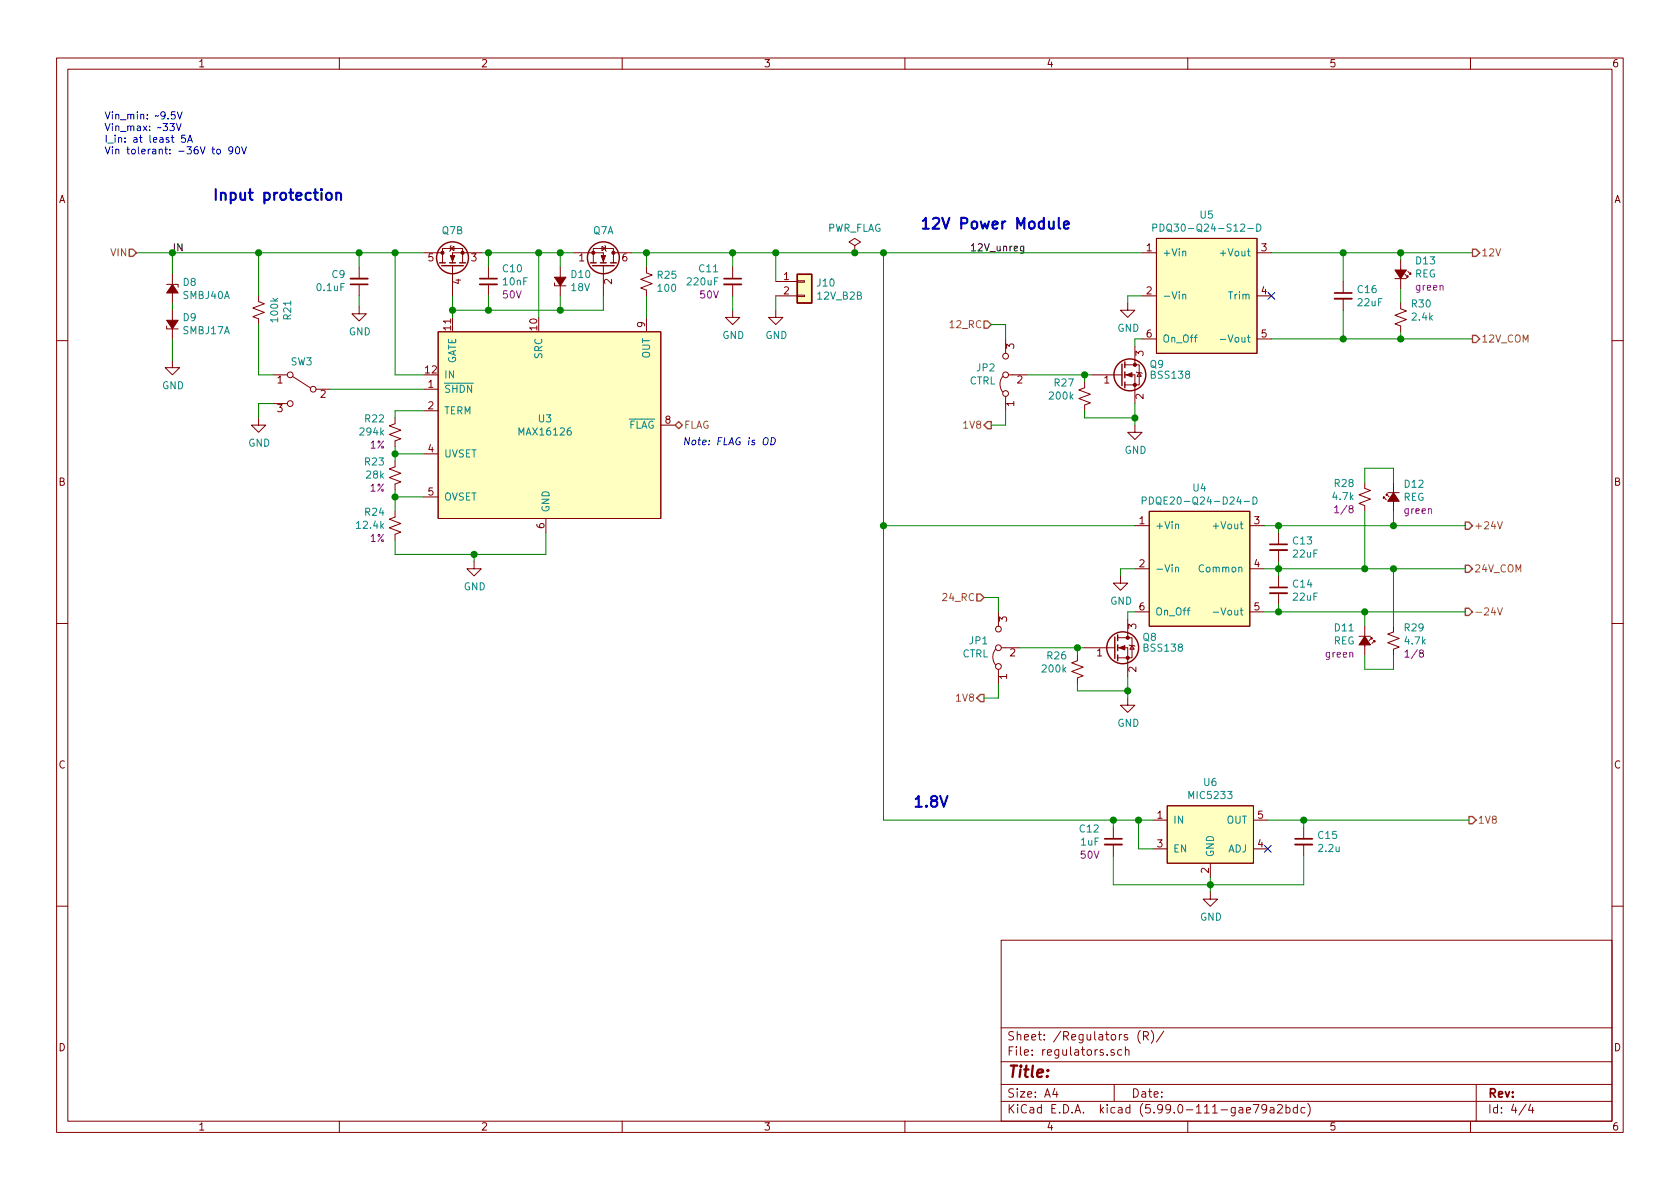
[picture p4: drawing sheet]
EESchema Schematic File Version 5
LIBS:udoo-power-cache
EELAYER 30 0
EELAYER END
$Descr A4 11693 8268
encoding utf-8
Sheet 4 4
Title ""
Date ""
Rev ""
Comp ""
Comment1 ""
Comment2 ""
Comment3 ""
Comment4 ""
Comment5 ""
Comment6 ""
Comment7 ""
Comment8 ""
Comment9 ""
$EndDescr
Connection ~ 9350 2350
Connection ~ 9350 1750
Text Notes 6350 5625 0    75   ~ 15
1.8V
Text Notes 1475 1400 0    75   ~ 15
Input protection
$Comp
L Device:C_Small C12
U 1 1
P 7750 5850
F 0 "C12" H 7842 5941 50  0000 L CNN
F 1 "1uF" H 7842 5850 50  0000 L CNN
F 2 "Capacitor_SMD:C_0603_1608Metric_Pad1.05x0.95mm_HandSolder" H 7750 5850 50  0001 C CNN
F 3 "http://www.samsungsem.com/kr/support/product-search/mlcc/CL10A105KB8NNNC.jsp" H 7750 5850 50  0001 C CNN
F 4 "50V" H 7842 5759 50  0000 L CNN "Voltage"
F 5 "1276-1860-1-ND" H 7750 5850 50  0001 C CNN "DigiKey"
F 6 "CL10A105KB8NNNC" H 7750 5850 50  0001 C CNN "PartNum"
F 7 "" H 7750 5850 50  0001 C CNN "Sub?"
	1    7750 5850
	-1   0    0    -1  
$EndComp
Text Notes 6400 1600 0    75   ~ 15
12V Power Module
Text Notes 725  1075 0    50   ~ 0
Vin_min: ~~9.5V\nVin_max: ~~33V\nI_in: at least 5A\nVin tolerant: -36V to 90V
Text HLabel 6900 2250 0    50   Input ~ 0
12_RC
Wire Wire Line
	9350 2150 9350 2350
Wire Wire Line
	9350 1950 9350 1750
$Comp
L Device:C_Small C11
U 1 1
P 5100 1950
F 0 "C11" H 5009 2041 50  0000 R CNN
F 1 "220uF" H 5009 1950 50  0000 R CNN
F 2 "Capacitor_THT:CP_Radial_D10.0mm_P5.00mm" H 5100 1950 50  0001 C CNN
F 3 "https://industrial.panasonic.com/cdbs/www-data/pdf/RDF0000/ABA0000C1018.pdf" H 5100 1950 50  0001 C CNN
F 4 "50V" H 5009 1859 50  0000 R CNN "Voltage"
F 5 "EEU-FM1H221" H 5100 1950 50  0001 C CNN "PartNum"
F 6 "P12397-ND" H 5100 1950 50  0001 C CNN "DigiKey"
F 7 "" H 5100 1950 50  0001 C CNN "Sub?"
	1    5100 1950
	1    0    0    -1  
$EndComp
$Comp
L Device:R_Small_US R21
U 1 1
P 1800 2150
F 0 "R21" V 1595 2150 50  0000 C CNN
F 1 "100k" V 1686 2150 50  0000 C CNN
F 2 "Resistor_SMD:R_0603_1608Metric_Pad1.05x0.95mm_HandSolder" H 1800 2150 50  0001 C CNN
F 3 "https://www.te.com/commerce/DocumentDelivery/DDEController?Action=srchrtrv&DocNm=9-1773463-9&DocType=DS&DocLang=English" H 1800 2150 50  0001 C CNN
F 4 "CRGP0603F100K" V 1800 2150 50  0001 C CNN "PartNum"
F 5 "A130440CT-ND" V 1800 2150 50  0001 C CNN "DigiKey"
F 6 "" V 1800 2150 50  0001 C CNN "Sub?"
	1    1800 2150
	-1   0    0    1   
$EndComp
$Comp
L power:GND #PWR032
U 1 1
P 7850 2100
F 0 "#PWR032" H 7850 1850 50  0001 C CNN
F 1 "GND" H 7855 1927 50  0000 C CNN
F 2 "" H 7850 2100 50  0001 C CNN
F 3 "" H 7850 2100 50  0001 C CNN
	1    7850 2100
	1    0    0    -1  
$EndComp
$Comp
L isoblue3:MIC5233 U6
U 1 1
P 8425 5800
F 0 "U6" H 8425 6165 50  0000 C CNN
F 1 "MIC5233" H 8425 6074 50  0000 C CNN
F 2 "Package_TO_SOT_SMD:SOT-23-5_HandSoldering" H 8425 5100 50  0001 C CNN
F 3 "http://ww1.microchip.com/downloads/en/DeviceDoc/MIC5233-Data-Sheet-DS20006033D.pdf" H 8425 5800 50  0001 C CNN
F 4 "MIC5233-1.8YM5-TR" H 8425 5800 50  0001 C CNN "PartNum"
F 5 "576-2775-1-ND" H 8425 5800 50  0001 C CNN "DigiKey"
F 6 "" H 8425 5800 50  0001 C CNN "Sub?"
	1    8425 5800
	1    0    0    -1  
$EndComp
$Comp
L power:GND #PWR035
U 1 1
P 8425 6200
F 0 "#PWR035" H 8425 5950 50  0001 C CNN
F 1 "GND" H 8430 6027 50  0000 C CNN
F 2 "" H 8425 6200 50  0001 C CNN
F 3 "" H 8425 6200 50  0001 C CNN
	1    8425 6200
	1    0    0    -1  
$EndComp
Wire Wire Line
	8425 6150 8425 6100
$Comp
L Device:C_Small C15
U 1 1
P 9075 5850
F 0 "C15" H 9167 5896 50  0000 L CNN
F 1 "2.2u" H 9167 5805 50  0000 L CNN
F 2 "Capacitor_SMD:C_0603_1608Metric_Pad1.05x0.95mm_HandSolder" H 9075 5850 50  0001 C CNN
F 3 "http://www.samsungsem.com/kr/support/product-search/mlcc/CL10B225KQ8NFNC.jsp" H 9075 5850 50  0001 C CNN
F 4 "1276-2017-1-ND" H 9075 5850 50  0001 C CNN "DigiKey"
F 5 "CL10B225KQ8NFNC" H 9075 5850 50  0001 C CNN "PartNum"
F 6 "" H 9075 5850 50  0001 C CNN "Sub?"
	1    9075 5850
	1    0    0    -1  
$EndComp
Wire Wire Line
	9075 5750 9075 5700
Connection ~ 9075 5700
Wire Wire Line
	9075 5700 8825 5700
Wire Wire Line
	9075 5950 9075 6150
Connection ~ 8425 6150
Wire Wire Line
	8425 6150 8425 6200
Wire Wire Line
	9075 6150 8425 6150
Wire Wire Line
	7750 5750 7750 5700
Wire Wire Line
	7750 5700 7925 5700
Wire Wire Line
	7750 5950 7750 6150
Wire Wire Line
	7750 6150 8425 6150
Wire Wire Line
	8025 5900 7925 5900
Wire Wire Line
	7925 5900 7925 5700
Connection ~ 7925 5700
Wire Wire Line
	7925 5700 8025 5700
Connection ~ 7750 5700
NoConn ~ 8825 5900
$Comp
L power:GND #PWR034
U 1 1
P 7900 2950
F 0 "#PWR034" H 7900 2700 50  0001 C CNN
F 1 "GND" H 7905 2777 50  0000 C CNN
F 2 "" H 7900 2950 50  0001 C CNN
F 3 "" H 7900 2950 50  0001 C CNN
	1    7900 2950
	1    0    0    -1  
$EndComp
Wire Wire Line
	7900 2950 7900 2900
Wire Wire Line
	7950 2350 7900 2350
Wire Wire Line
	7900 2350 7900 2400
$Comp
L Transistor_FET:BSS138 Q9
U 1 1
P 7800 2600
F 0 "Q9" H 8000 2675 50  0000 L CNN
F 1 "BSS138" H 8000 2600 50  0000 L CNN
F 2 "Package_TO_SOT_SMD:SOT-23" H 8000 2525 50  0001 L CIN
F 3 "https://www.onsemi.com/pub/Collateral/BSS138K-D.pdf" H 7800 2600 50  0001 L CNN
F 4 "BSS138K" H 7800 2600 50  0001 C CNN "PartNum"
F 5 "BSS138KCT-ND" H 7800 2600 50  0001 C CNN "DigiKey"
F 6 "" H 7800 2600 50  0001 C CNN "Sub?"
	1    7800 2600
	1    0    0    -1  
$EndComp
Connection ~ 9750 1750
Text HLabel 6900 2950 0    50   Output ~ 0
1V8
Wire Wire Line
	7600 2600 7550 2600
Wire Wire Line
	3300 3900 3300 3850
$Comp
L Device:R_Small_US R23
U 1 1
P 2750 3300
F 0 "R23" H 2682 3209 50  0000 R CNN
F 1 "28k" H 2682 3300 50  0000 R CNN
F 2 "Resistor_SMD:R_0603_1608Metric_Pad1.05x0.95mm_HandSolder" H 2750 3300 50  0001 C CNN
F 3 "http://www.yageo.com/documents/recent/PYu-RC_Group_51_RoHS_L_10.pdf" H 2750 3300 50  0001 C CNN
F 4 "1%" H 2682 3391 50  0000 R CNN "Tol"
F 5 "RC0603FR-0728KL" H 2750 3300 50  0001 C CNN "PartNum"
F 6 "311-28.0KHRCT-ND" H 2750 3300 50  0001 C CNN "DigiKey"
F 7 "" H 2750 3300 50  0001 C CNN "Sub?"
	1    2750 3300
	1    0    0    1   
$EndComp
Wire Wire Line
	3900 1750 4000 1750
Wire Wire Line
	2750 3450 2750 3400
Connection ~ 3150 2150
Wire Wire Line
	4200 2150 3900 2150
Text Label 1200 1750 0    50   ~ 0
IN
Connection ~ 2750 1750
Wire Wire Line
	2750 3850 3300 3850
Wire Wire Line
	3900 2150 3400 2150
Wire Wire Line
	2750 1750 2950 1750
$Comp
L isoblue3:NVMFD5C668NL Q7
U 1 1
P 4200 1850
F 0 "Q7" V 4451 1850 50  0000 C CNN
F 1 "NVMFD5C668NL" V 4452 1850 50  0001 C CNN
F 2 "isoblue3:DFN-8-2EP_5x6mm_P1.27mm_EP4.84x5.55mm" H 4300 1850 50  0001 C CNN
F 3 "https://www.onsemi.com/pub/Collateral/NVMFD5C668NL-D.PDF" H 4300 1850 50  0001 C CNN
F 4 "NVMFD5C668NLT1G" V 4200 1850 50  0001 C CNN "PartNum"
F 5 "NVMFD5C668NLT1GOSCT-ND" V 4200 1850 50  0001 C CNN "DigiKey"
F 6 "" V 4200 1850 50  0001 C CNN "Sub?"
	1    4200 1850
	0    1    -1   0   
$EndComp
Connection ~ 3900 1750
Wire Wire Line
	4200 2050 4200 2150
Connection ~ 3750 1750
Connection ~ 2750 3450
Connection ~ 2750 3150
Wire Wire Line
	3800 3700 3800 3850
Wire Wire Line
	2750 2850 2750 2900
$Comp
L isoblue3:MAX16126 U3
U 1 1
P 3800 2950
F 0 "U3" H 3794 2996 50  0000 C CNN
F 1 "MAX16126" H 3794 2905 50  0000 C CNN
F 2 "isoblue3:TQFN-12-EP_3x3mm_P0.5mm_EP1.23x1.23mm" H 3200 2950 50  0001 C CNN
F 3 "https://www.mouser.com/datasheet/2/256/MAX16126-MAX16127-1225684.pdf" H 3200 2950 50  0001 C CNN
F 4 "MAX16126TCA+T" H 3800 2950 50  0001 C CNN "PartNum"
F 5 "MAX16126TCA+TCT-ND" H 3800 2950 50  0001 C CNN "DigiKey"
	1    3800 2950
	1    0    0    -1  
$EndComp
Wire Wire Line
	2950 2600 2750 2600
Connection ~ 3400 1750
Wire Wire Line
	4500 2200 4500 2050
Connection ~ 3300 3850
Connection ~ 3400 2150
Wire Wire Line
	3750 1750 3400 1750
Wire Wire Line
	3400 1850 3400 1750
$Comp
L power:GND #PWR029
U 1 1
P 3300 3900
F 0 "#PWR029" H 3300 3650 50  0001 C CNN
F 1 "GND" H 3305 3727 50  0000 C CNN
F 2 "" H 3300 3900 50  0001 C CNN
F 3 "" H 3300 3900 50  0001 C CNN
	1    3300 3900
	1    0    0    -1  
$EndComp
Wire Wire Line
	4500 1850 4500 1750
Wire Wire Line
	3300 3850 3800 3850
Wire Wire Line
	3400 2150 3150 2150
$Comp
L Device:D_Zener_Small_ALT D10
U 1 1
P 3900 1950
F 0 "D10" V 3946 1882 50  0000 R CNN
F 1 "18V" V 3855 1882 50  0000 R CNN
F 2 "Diode_SMD:D_SOD-123" V 3900 1950 50  0001 C CNN
F 3 "https://www.taiwansemi.com/products/datasheet/BZT52B2V4%20series_F15.pdf" V 3900 1950 50  0001 C CNN
F 4 "BZT52B18" V 3809 1882 50  0001 R CNN "PartNum"
F 5 "BZT52B18RHGCT-ND" V 3900 1950 50  0001 C CNN "DigiKey"
F 6 "" V 3900 1950 50  0001 C CNN "Sub?"
	1    3900 1950
	0    -1   -1   0   
$EndComp
$Comp
L Device:R_Small_US R24
U 1 1
P 2750 3650
F 0 "R24" H 2683 3559 50  0000 R CNN
F 1 "12.4k" H 2683 3650 50  0000 R CNN
F 2 "Resistor_SMD:R_0603_1608Metric_Pad1.05x0.95mm_HandSolder" H 2750 3650 50  0001 C CNN
F 3 "http://www.yageo.com/documents/recent/PYu-RC_Group_51_RoHS_L_10.pdf" H 2750 3650 50  0001 C CNN
F 4 "1%" H 2683 3741 50  0000 R CNN "Tol"
F 5 "RC0603FR-0712K4L" H 2750 3650 50  0001 C CNN "PartNum"
F 6 "311-12.4KHRCT-ND" H 2750 3650 50  0001 C CNN "DigiKey"
F 7 "" H 2750 3650 50  0001 C CNN "Sub?"
	1    2750 3650
	1    0    0    1   
$EndComp
Wire Wire Line
	2750 3150 2750 3200
Wire Wire Line
	2750 3450 2950 3450
$Comp
L Device:C_Small C10
U 1 1
P 3400 1950
F 0 "C10" H 3308 2041 50  0000 R CNN
F 1 "10nF" H 3308 1950 50  0000 R CNN
F 2 "Capacitor_SMD:C_0603_1608Metric_Pad1.05x0.95mm_HandSolder" H 3400 1950 50  0001 C CNN
F 3 "http://www.samsungsem.com/kr/support/product-search/mlcc/CL10B103KB8NNNC.jsp" H 3400 1950 50  0001 C CNN
F 4 "1276-1009-1-ND" H 3400 1950 50  0001 C CNN "DigiKey"
F 5 "CL10B103KB8NNNC" H 3400 1950 50  0001 C CNN "PartNum"
F 6 "" H 3400 1950 50  0001 C CNN "Sub?"
F 7 "50V" H 3308 1859 50  0000 R CNN "Voltage"
	1    3400 1950
	-1   0    0    -1  
$EndComp
Wire Wire Line
	2750 3550 2750 3450
Wire Wire Line
	2950 3150 2750 3150
Wire Wire Line
	4400 1750 4500 1750
Wire Wire Line
	3900 2050 3900 2150
Wire Wire Line
	3150 2150 3150 2050
Wire Wire Line
	3900 1750 3750 1750
Wire Wire Line
	2750 3100 2750 3150
Wire Wire Line
	2750 2600 2750 1750
Wire Wire Line
	3900 1850 3900 1750
Wire Wire Line
	3400 1750 3350 1750
Wire Wire Line
	3150 2150 3150 2200
Wire Wire Line
	2750 3750 2750 3850
Wire Wire Line
	3400 2050 3400 2150
Text Notes 4750 3100 0    50   Italic 0
Note: FLAG is OD
Text HLabel 4700 2950 2    50   3State ~ 0
FLAG
Wire Wire Line
	3750 2200 3750 1750
Connection ~ 4500 1750
$Comp
L Device:R_Small_US R25
U 1 1
P 4500 1950
F 0 "R25" H 4568 1996 50  0000 L CNN
F 1 "100" H 4568 1905 50  0000 L CNN
F 2 "Resistor_SMD:R_0603_1608Metric_Pad1.05x0.95mm_HandSolder" H 4500 1950 50  0001 C CNN
F 3 "https://www.te.com/commerce/DocumentDelivery/DDEController?Action=srchrtrv&DocNm=9-1773463-9&DocType=DS&DocLang=English" H 4500 1950 50  0001 C CNN
F 4 "CRGP0603F100R" H 4500 1950 50  0001 C CNN "PartNum"
F 5 "A130404CT-ND" H 4500 1950 50  0001 C CNN "DigiKey"
F 6 "" H 4500 1950 50  0001 C CNN "Sub?"
	1    4500 1950
	1    0    0    -1  
$EndComp
$Comp
L isoblue3:NVMFD5C668NL Q7
U 2 1
P 3150 1850
F 0 "Q7" V 3401 1850 50  0000 C CNN
F 1 "NVMFD5C668NL" V 3402 1850 50  0001 C CNN
F 2 "isoblue3:DFN-8-2EP_5x6mm_P1.27mm_EP4.84x5.55mm" H 3250 1850 50  0001 C CNN
F 3 "https://www.onsemi.com/pub/Collateral/NVMFD5C668NL-D.PDF" H 3250 1850 50  0001 C CNN
F 4 "NVMFD5C668NLT1G" V 3150 1850 50  0001 C CNN "PartNum"
F 5 "NVMFD5C668NLT1GOSCT-ND" V 3150 1850 50  0001 C CNN "DigiKey"
F 6 "" V 3150 1850 50  0001 C CNN "Sub?"
	2    3150 1850
	0    -1   -1   0   
$EndComp
Connection ~ 3900 2150
Wire Wire Line
	2750 2850 2950 2850
Connection ~ 1200 1750
$Comp
L power:GND #PWR027
U 1 1
P 1200 2500
F 0 "#PWR027" H 1200 2250 50  0001 C CNN
F 1 "GND" H 1205 2327 50  0000 C CNN
F 2 "" H 1200 2500 50  0001 C CNN
F 3 "" H 1200 2500 50  0001 C CNN
	1    1200 2500
	1    0    0    -1  
$EndComp
Wire Wire Line
	1200 1900 1200 1750
$Comp
L Device:D_Zener_Small_ALT D8
U 1 1
P 1200 2000
F 0 "D8" V 1154 2068 50  0000 L CNN
F 1 "SMBJ40A " V 1245 2068 50  0000 L CNN
F 2 "Diode_SMD:D_SMB" V 1200 2000 50  0001 C CNN
F 3 "https://www.diodes.com/assets/Datasheets/ds19002.pdf" V 1200 2000 50  0001 C CNN
F 4 "SMBJ40A-E3/52" V 1200 2000 50  0001 C CNN "PartNum"
F 5 "SMBJ40A-E3/52GICT-ND" V 1200 2000 50  0001 C CNN "DigiKey"
F 6 "" V 1200 2000 50  0001 C CNN "Sub?"
	1    1200 2000
	0    1    1    0   
$EndComp
Wire Wire Line
	1200 2350 1200 2500
Wire Wire Line
	1200 2100 1200 2150
$Comp
L Device:D_Zener_Small_ALT D9
U 1 1
P 1200 2250
F 0 "D9" V 1246 2182 50  0000 R CNN
F 1 "SMBJ17A" V 1155 2182 50  0000 R CNN
F 2 "Diode_SMD:D_SMB" V 1200 2250 50  0001 C CNN
F 3 "https://www.diodes.com/assets/Datasheets/ds19002.pdf" V 1200 2250 50  0001 C CNN
F 4 "SMBJ17A-E3/52" V 1200 2250 50  0001 C CNN "PartNum"
F 5 "SMBJ17A-E3/52GICT-ND" V 1200 2250 50  0001 C CNN "DigiKey"
F 6 "" V 1200 2250 50  0001 C CNN "Sub?"
	1    1200 2250
	0    -1   -1   0   
$EndComp
Wire Wire Line
	2500 2125 2500 2050
$Comp
L Device:C_Small C9
U 1 1
P 2500 1950
F 0 "C9" H 2408 1904 50  0000 R CNN
F 1 "0.1uF" H 2408 1995 50  0000 R CNN
F 2 "Capacitor_SMD:C_0603_1608Metric_Pad1.05x0.95mm_HandSolder" H 2500 1950 50  0001 C CNN
F 3 "http://www.samsungsem.com/kr/support/product-search/mlcc/CL10B104KB8NNNL.jsp" H 2500 1950 50  0001 C CNN
F 4 "1276-CL10B104KB8NNNLCT-ND" H 2500 1950 50  0001 C CNN "DigiKey"
F 5 "CL10B104KB8NNNL" H 2500 1950 50  0001 C CNN "PartNum"
F 6 "50V" H 2500 1950 50  0001 C CNN "Voltage"
F 7 "" H 2500 1950 50  0001 C CNN "Sub?"
	1    2500 1950
	1    0    0    1   
$EndComp
$Comp
L power:GND #PWR028
U 1 1
P 2500 2125
F 0 "#PWR028" H 2500 1875 50  0001 C CNN
F 1 "GND" H 2505 1952 50  0000 C CNN
F 2 "" H 2500 2125 50  0001 C CNN
F 3 "" H 2500 2125 50  0001 C CNN
	1    2500 2125
	1    0    0    -1  
$EndComp
Wire Wire Line
	2500 1850 2500 1750
Connection ~ 2500 1750
Wire Wire Line
	2500 1750 2750 1750
Wire Wire Line
	1200 1750 950  1750
Text HLabel 950  1750 0    50   Input ~ 0
VIN
Wire Wire Line
	1200 1750 1800 1750
Connection ~ 1800 1750
Wire Wire Line
	1800 1750 2500 1750
$Comp
L Device:R_Small_US R27
U 1 1
P 7550 2750
F 0 "R27" H 7482 2659 50  0000 R CNN
F 1 "200k" H 7482 2750 50  0000 R CNN
F 2 "Resistor_SMD:R_0603_1608Metric_Pad1.05x0.95mm_HandSolder" H 7550 2750 50  0001 C CNN
F 3 "https://www.rohm.com/datasheet/SDR03EZPF/sdr-e" H 7550 2750 50  0001 C CNN
F 4 "SDR03EZPF2003" V 7550 2750 50  0001 C CNN "PartNum"
F 5 "511-1705-1-ND" V 7550 2750 50  0001 C CNN "DigiKey"
F 6 "" V 7550 2750 50  0001 C CNN "Sub?"
	1    7550 2750
	1    0    0    1   
$EndComp
Wire Wire Line
	7550 2650 7550 2600
Wire Wire Line
	7550 2850 7550 2900
Wire Wire Line
	7550 2900 7900 2900
Connection ~ 7900 2900
Wire Wire Line
	7900 2900 7900 2800
$Comp
L Jumper:Jumper_3_Bridged12 JP2
U 1 1
P 7000 2600
F 0 "JP2" V 7046 2667 50  0000 L CNN
F 1 "CTRL" V 6955 2667 50  0000 L CNN
F 2 "Connector_PinHeader_2.54mm:PinHeader_1x03_P2.54mm_Vertical" H 7000 2600 50  0001 C CNN
F 3 "https://katalog.we-online.de/em/datasheet/6130xx11121.pdf" H 7000 2600 50  0001 C CNN
F 4 "https://cdn.harwin.com/pdfs/M7680-M7683.pdf" V 7000 2600 50  0001 C CNN "Datasheet2"
F 5 "61300311121" V 7000 2600 50  0001 C CNN "PartNum"
F 6 "732-5316-ND" V 7000 2600 50  0001 C CNN "DigiKey"
F 7 "M7681-46" V 7000 2600 50  0001 C CNN "PartNum2"
F 8 "952-3367-ND" V 7000 2600 50  0001 C CNN "DigiKey2"
	1    7000 2600
	0    -1   -1   0   
$EndComp
Wire Wire Line
	6900 2250 7000 2250
Wire Wire Line
	7000 2250 7000 2350
Wire Wire Line
	6900 2950 7000 2950
Wire Wire Line
	7000 2950 7000 2850
Connection ~ 7550 2600
Wire Wire Line
	7150 2600 7550 2600
$Comp
L Device:R_Small_US R22
U 1 1
P 2750 3000
F 0 "R22" H 2683 2909 50  0000 R CNN
F 1 "294k" H 2683 3000 50  0000 R CNN
F 2 "Resistor_SMD:R_0603_1608Metric_Pad1.05x0.95mm_HandSolder" H 2750 3000 50  0001 C CNN
F 3 "http://www.yageo.com/documents/recent/PYu-RC_Group_51_RoHS_L_10.pdf" H 2750 3000 50  0001 C CNN
F 4 "1%" H 2683 3091 50  0000 R CNN "Tol"
F 5 "RC0603FR-07294KL" H 2750 3000 50  0001 C CNN "PartNum"
F 6 "311-294KHRCT-ND" H 2750 3000 50  0001 C CNN "DigiKey"
F 7 "" H 2750 3000 50  0001 C CNN "Sub?"
	1    2750 3000
	1    0    0    1   
$EndComp
$Comp
L power:PWR_FLAG #FLG01
U 1 1
P 5950 1750
F 0 "#FLG01" H 5950 1825 50  0001 C CNN
F 1 "PWR_FLAG" H 5950 1923 50  0000 C CNN
F 2 "" H 5950 1750 50  0001 C CNN
F 3 "~" H 5950 1750 50  0001 C CNN
	1    5950 1750
	1    0    0    -1  
$EndComp
Connection ~ 5950 1750
Text Label 6750 1750 0    50   ~ 0
12V_unreg
Wire Wire Line
	9750 2350 10250 2350
Connection ~ 9750 2350
Wire Wire Line
	4500 1750 5100 1750
Wire Wire Line
	9350 2350 9750 2350
Wire Wire Line
	9350 1750 9750 1750
Wire Wire Line
	9750 2350 9750 2300
Wire Wire Line
	9750 1800 9750 1750
$Comp
L Device:R_Small_US R30
U 1 1
P 9750 2200
F 0 "R30" H 9682 2109 50  0000 R CNN
F 1 "2.4k" H 9682 2200 50  0000 R CNN
F 2 "Resistor_SMD:R_0603_1608Metric_Pad1.05x0.95mm_HandSolder" H 9750 2200 50  0001 C CNN
F 3 "https://www.rohm.com/datasheet/SDR03EZPF/sdr-e" H 9750 2200 50  0001 C CNN
F 4 "RC0805FR-072K4L" V 9750 2200 50  0001 C CNN "PartNum"
F 5 "311-2.40KCRCT-ND" V 9750 2200 50  0001 C CNN "DigiKey"
F 6 "" V 9750 2200 50  0001 C CNN "Sub?"
	1    9750 2200
	-1   0    0    1   
$EndComp
Wire Wire Line
	9750 2100 9750 2000
Wire Wire Line
	10225 5700 9075 5700
Text HLabel 10225 5700 2    50   Output ~ 0
1V8
Wire Wire Line
	10250 1750 9750 1750
Text HLabel 10250 1750 2    50   Output ~ 0
12V
Wire Wire Line
	1800 1750 1800 2050
Wire Wire Line
	7850 2100 7850 2050
Wire Wire Line
	7850 2050 7950 2050
Wire Wire Line
	5100 1850 5100 1750
Connection ~ 5100 1750
Wire Wire Line
	5100 1750 5400 1750
$Comp
L power:GND #PWR030
U 1 1
P 5100 2150
F 0 "#PWR030" H 5100 1900 50  0001 C CNN
F 1 "GND" H 5105 1977 50  0000 C CNN
F 2 "" H 5100 2150 50  0001 C CNN
F 3 "" H 5100 2150 50  0001 C CNN
	1    5100 2150
	1    0    0    -1  
$EndComp
Wire Wire Line
	5100 2050 5100 2150
Wire Wire Line
	8900 3950 9500 3950
Text HLabel 10200 3650 2    50   Output ~ 0
+24V
Wire Wire Line
	8800 4250 8900 4250
Text HLabel 10200 4250 2    50   Output ~ 0
-24V
Wire Wire Line
	7500 4800 7850 4800
Wire Wire Line
	8900 3700 8900 3650
$Comp
L Device:R_Small_US R26
U 1 1
P 7500 4650
F 0 "R26" H 7432 4559 50  0000 R CNN
F 1 "200k" H 7432 4650 50  0000 R CNN
F 2 "Resistor_SMD:R_0603_1608Metric_Pad1.05x0.95mm_HandSolder" H 7500 4650 50  0001 C CNN
F 3 "https://www.rohm.com/datasheet/SDR03EZPF/sdr-e" H 7500 4650 50  0001 C CNN
F 4 "SDR03EZPF2003" V 7500 4650 50  0001 C CNN "PartNum"
F 5 "511-1705-1-ND" V 7500 4650 50  0001 C CNN "DigiKey"
F 6 "" V 7500 4650 50  0001 C CNN "Sub?"
	1    7500 4650
	1    0    0    1   
$EndComp
Wire Wire Line
	8900 3950 8900 3900
Wire Wire Line
	7500 4550 7500 4500
Wire Wire Line
	7850 4800 7850 4700
Wire Wire Line
	6950 4850 6950 4750
Wire Wire Line
	7850 4250 7850 4300
$Comp
L Device:R_Small_US R28
U 1 1
P 9500 3450
F 0 "R28" H 9568 3359 50  0000 L CNN
F 1 "4.7k" H 9568 3450 50  0000 L CNN
F 2 "Resistor_SMD:R_0603_1608Metric_Pad1.05x0.95mm_HandSolder" H 9500 3450 50  0001 C CNN
F 3 "https://www.te.com/commerce/DocumentDelivery/DDEController?Action=srchrtrv&DocNm=1773204-1&DocType=DS&DocLang=English" H 9500 3450 50  0001 C CNN
F 4 "SDR03EZPF2401" V 9500 3450 50  0001 C CNN "PartNum"
F 5 "511-1710-1-ND" V 9500 3450 50  0001 C CNN "DigiKey"
F 6 "1/8" H 9568 3541 50  0000 L CNN "Power"
	1    9500 3450
	-1   0    0    1   
$EndComp
Wire Wire Line
	7800 3950 7900 3950
Wire Wire Line
	7500 4750 7500 4800
Wire Wire Line
	8800 3950 8900 3950
$Comp
L Device:C_Small C14
U 1 1
P 8900 4100
F 0 "C14" H 8992 4146 50  0000 L CNN
F 1 "22uF" H 8992 4055 50  0000 L CNN
F 2 "Capacitor_SMD:C_1812_4532Metric_Pad1.30x3.40mm_HandSolder" H 8900 4100 50  0001 C CNN
F 3 "https://product.tdk.com/info/en/catalog/datasheets/mlcc_commercial_general_en.pdf" H 8900 4100 50  0001 C CNN
F 4 "C4532X7R1E226M250KC" H 8900 4100 50  0001 C CNN "PartNum"
F 5 "445-1607-1-ND" H 8900 4100 50  0001 C CNN "DigiKey"
F 6 "" H 8900 4100 50  0001 C CNN "Sub?"
	1    8900 4100
	1    0    0    -1  
$EndComp
Connection ~ 8900 3650
Wire Wire Line
	6850 4150 6950 4150
Wire Wire Line
	8900 4200 8900 4250
Text HLabel 6850 4150 0    50   Input ~ 0
24_RC
Text HLabel 6850 4850 0    50   Output ~ 0
1V8
$Comp
L Device:C_Small C13
U 1 1
P 8900 3800
F 0 "C13" H 8992 3846 50  0000 L CNN
F 1 "22uF" H 8992 3755 50  0000 L CNN
F 2 "Capacitor_SMD:C_1812_4532Metric_Pad1.30x3.40mm_HandSolder" H 8900 3800 50  0001 C CNN
F 3 "https://product.tdk.com/info/en/catalog/datasheets/mlcc_commercial_general_en.pdf" H 8900 3800 50  0001 C CNN
F 4 "C4532X7R1E226M250KC" H 8900 3800 50  0001 C CNN "PartNum"
F 5 "445-1607-1-ND" H 8900 3800 50  0001 C CNN "DigiKey"
F 6 "" H 8900 3800 50  0001 C CNN "Sub?"
	1    8900 3800
	1    0    0    -1  
$EndComp
Wire Wire Line
	8800 3650 8900 3650
Wire Wire Line
	8900 4000 8900 3950
$Comp
L Jumper:Jumper_3_Bridged12 JP1
U 1 1
P 6950 4500
F 0 "JP1" V 6996 4567 50  0000 L CNN
F 1 "CTRL" V 6905 4567 50  0000 L CNN
F 2 "Connector_PinHeader_2.54mm:PinHeader_1x03_P2.54mm_Vertical" H 6950 4500 50  0001 C CNN
F 3 "https://katalog.we-online.de/em/datasheet/6130xx11121.pdf" H 6950 4500 50  0001 C CNN
F 4 "https://cdn.harwin.com/pdfs/M7680-M7683.pdf" V 6950 4500 50  0001 C CNN "Datasheet2"
F 5 "61300311121" V 6950 4500 50  0001 C CNN "PartNum"
F 6 "732-5316-ND" V 6950 4500 50  0001 C CNN "DigiKey"
F 7 "M7681-46" V 6950 4500 50  0001 C CNN "PartNum2"
F 8 "952-3367-ND" V 6950 4500 50  0001 C CNN "DigiKey2"
	1    6950 4500
	0    -1   -1   0   
$EndComp
Wire Wire Line
	7800 4000 7800 3950
Wire Wire Line
	7900 4250 7850 4250
Connection ~ 7500 4500
Wire Wire Line
	7550 4500 7500 4500
$Comp
L power:GND #PWR033
U 1 1
P 7850 4850
F 0 "#PWR033" H 7850 4600 50  0001 C CNN
F 1 "GND" H 7855 4677 50  0000 C CNN
F 2 "" H 7850 4850 50  0001 C CNN
F 3 "" H 7850 4850 50  0001 C CNN
	1    7850 4850
	1    0    0    -1  
$EndComp
Wire Wire Line
	7100 4500 7500 4500
Connection ~ 7850 4800
$Comp
L power:GND #PWR031
U 1 1
P 7800 4000
F 0 "#PWR031" H 7800 3750 50  0001 C CNN
F 1 "GND" H 7805 3827 50  0000 C CNN
F 2 "" H 7800 4000 50  0001 C CNN
F 3 "" H 7800 4000 50  0001 C CNN
	1    7800 4000
	1    0    0    -1  
$EndComp
Text HLabel 10200 3950 2    50   Output ~ 0
24V_COM
Connection ~ 8900 4250
Connection ~ 8900 3950
Wire Wire Line
	6950 4150 6950 4250
$Comp
L Transistor_FET:BSS138 Q8
U 1 1
P 7750 4500
F 0 "Q8" H 7950 4575 50  0000 L CNN
F 1 "BSS138" H 7950 4500 50  0000 L CNN
F 2 "Package_TO_SOT_SMD:SOT-23" H 7950 4425 50  0001 L CIN
F 3 "https://www.onsemi.com/pub/Collateral/BSS138K-D.pdf" H 7750 4500 50  0001 L CNN
F 4 "BSS138K" H 7750 4500 50  0001 C CNN "PartNum"
F 5 "BSS138KCT-ND" H 7750 4500 50  0001 C CNN "DigiKey"
F 6 "" H 7750 4500 50  0001 C CNN "Sub?"
	1    7750 4500
	1    0    0    -1  
$EndComp
Wire Wire Line
	6850 4850 6950 4850
Wire Wire Line
	7850 4850 7850 4800
Wire Wire Line
	5950 1750 6150 1750
Wire Wire Line
	6150 5700 7750 5700
Wire Wire Line
	6150 5700 6150 3650
Connection ~ 6150 1750
Connection ~ 6150 3650
Wire Wire Line
	6150 3650 6150 1750
Wire Wire Line
	8850 1750 9350 1750
Wire Wire Line
	8850 2350 9350 2350
$Comp
L Device:C_Small C16
U 1 1
P 9350 2050
F 0 "C16" H 9442 2096 50  0000 L CNN
F 1 "22uF" H 9442 2005 50  0000 L CNN
F 2 "Capacitor_SMD:C_1812_4532Metric_Pad1.30x3.40mm_HandSolder" H 9350 2050 50  0001 C CNN
F 3 "https://product.tdk.com/info/en/catalog/datasheets/mlcc_commercial_general_en.pdf" H 9350 2050 50  0001 C CNN
F 4 "C4532X7R1E226M250KC" H 9350 2050 50  0001 C CNN "PartNum"
F 5 "445-1607-1-ND" H 9350 2050 50  0001 C CNN "DigiKey"
F 6 "" H 9350 2050 50  0001 C CNN "Sub?"
	1    9350 2050
	1    0    0    -1  
$EndComp
Text HLabel 10250 2350 2    50   Output ~ 0
12V_COM
NoConn ~ 8850 2050
Wire Wire Line
	8900 4250 9500 4250
Wire Wire Line
	9700 3250 9500 3250
Wire Wire Line
	9500 3250 9500 3350
Wire Wire Line
	9500 3550 9500 3950
Connection ~ 9500 3950
Wire Wire Line
	9500 3950 9700 3950
$Comp
L Device:LED_Small_ALT D11
U 1 1
P 9500 4450
F 0 "D11" V 9409 4383 50  0000 R CNN
F 1 "REG" V 9500 4383 50  0000 R CNN
F 2 "LED_SMD:LED_0805_2012Metric_Pad1.15x1.40mm_HandSolder" V 9500 4450 50  0001 C CNN
F 3 "https://katalog.we-online.de/led/datasheet/150080GS75000.pdf" V 9500 4450 50  0001 C CNN
F 4 "green" V 9591 4383 50  0000 R CNN "Color"
F 5 "150080GS75000" V 9500 4450 50  0001 C CNN "PartNum"
F 6 "732-4983-1-ND" V 9500 4450 50  0001 C CNN "DigiKey"
F 7 "" V 9500 4450 50  0001 C CNN "Sub?"
	1    9500 4450
	0    1    1    0   
$EndComp
$Comp
L Device:R_Small_US R29
U 1 1
P 9700 4450
F 0 "R29" H 9632 4541 50  0000 R CNN
F 1 "4.7k" H 9632 4450 50  0000 R CNN
F 2 "Resistor_SMD:R_0603_1608Metric_Pad1.05x0.95mm_HandSolder" H 9700 4450 50  0001 C CNN
F 3 "https://www.te.com/commerce/DocumentDelivery/DDEController?Action=srchrtrv&DocNm=1773204-1&DocType=DS&DocLang=English" H 9700 4450 50  0001 C CNN
F 4 "SDR03EZPF2401" V 9700 4450 50  0001 C CNN "PartNum"
F 5 "511-1710-1-ND" V 9700 4450 50  0001 C CNN "DigiKey"
F 6 "1/8" H 9632 4359 50  0000 R CNN "Power"
	1    9700 4450
	-1   0    0    -1  
$EndComp
Wire Wire Line
	9500 4350 9500 4250
Connection ~ 9500 4250
Wire Wire Line
	9500 4250 10200 4250
Wire Wire Line
	9500 4550 9500 4650
Wire Wire Line
	9500 4650 9700 4650
Wire Wire Line
	9700 4650 9700 4550
Wire Wire Line
	9700 4350 9700 3950
Connection ~ 9700 3950
Wire Wire Line
	9700 3950 10200 3950
Wire Wire Line
	9700 3650 10200 3650
Wire Wire Line
	8900 3650 9700 3650
Connection ~ 9700 3650
$Comp
L Device:LED_Small_ALT D12
U 1 1
P 9700 3450
F 0 "D12" V 9609 3382 50  0000 R CNN
F 1 "REG" V 9700 3382 50  0000 R CNN
F 2 "LED_SMD:LED_0805_2012Metric_Pad1.15x1.40mm_HandSolder" V 9700 3450 50  0001 C CNN
F 3 "https://katalog.we-online.de/led/datasheet/150080GS75000.pdf" V 9700 3450 50  0001 C CNN
F 4 "green" V 9791 3382 50  0000 R CNN "Color"
F 5 "150080GS75000" V 9700 3450 50  0001 C CNN "PartNum"
F 6 "732-4983-1-ND" V 9700 3450 50  0001 C CNN "DigiKey"
F 7 "" V 9700 3450 50  0001 C CNN "Sub?"
	1    9700 3450
	0    -1   1    0   
$EndComp
Wire Wire Line
	9700 3550 9700 3650
Wire Wire Line
	9700 3350 9700 3250
$Comp
L Device:LED_Small_ALT D13
U 1 1
P 9750 1900
F 0 "D13" V 9841 1998 50  0000 L CNN
F 1 "REG" V 9750 1998 50  0000 L CNN
F 2 "LED_SMD:LED_0805_2012Metric_Pad1.15x1.40mm_HandSolder" V 9750 1900 50  0001 C CNN
F 3 "https://katalog.we-online.de/led/datasheet/150080GS75000.pdf" V 9750 1900 50  0001 C CNN
F 4 "green" V 9659 1998 50  0000 L CNN "Color"
F 5 "150080GS75000" V 9750 1900 50  0001 C CNN "PartNum"
F 6 "732-4983-1-ND" V 9750 1900 50  0001 C CNN "DigiKey"
F 7 "" V 9750 1900 50  0001 C CNN "Sub?"
	1    9750 1900
	0    1    -1   0   
$EndComp
Wire Wire Line
	6150 1750 7950 1750
Wire Wire Line
	6150 3650 7900 3650
$Comp
L Switch:SW_SPDT SW3
U 1 1
P 2100 2700
F 0 "SW3" H 2100 2893 50  0000 C CNN
F 1 "ON/OFF" H 2100 2894 50  0001 C CNN
F 2 "isoblue3:ATE1D-2M3-10-Z" H 2100 2700 50  0001 C CNN
F 3 "https://www.nidec-copal-electronics.com/e/catalog/switch/ate.pdf" H 2100 2700 50  0001 C CNN
F 4 "ATE1D-2M3-10-Z" H 2100 2700 50  0001 C CNN "PartNum"
F 5 "563-1157-ND" H 2100 2700 50  0001 C CNN "DigiKey"
	1    2100 2700
	-1   0    0    -1  
$EndComp
Wire Wire Line
	2300 2700 2950 2700
Wire Wire Line
	1900 2600 1800 2600
Wire Wire Line
	1800 2600 1800 2250
$Comp
L power:GND #PWR0101
U 1 1
P 1800 2900
F 0 "#PWR0101" H 1800 2650 50  0001 C CNN
F 1 "GND" H 1805 2727 50  0000 C CNN
F 2 "" H 1800 2900 50  0001 C CNN
F 3 "" H 1800 2900 50  0001 C CNN
	1    1800 2900
	1    0    0    -1  
$EndComp
Wire Wire Line
	1800 2900 1800 2800
Wire Wire Line
	1800 2800 1900 2800
$Comp
L isoblue3:PDQE20-Q24-D24-D U4
U 1 1
P 8350 3950
F 0 "U4" H 8350 4515 50  0000 C CNN
F 1 "PDQE20-Q24-D24-D" H 8350 4424 50  0000 C CNN
F 2 "isoblue3:1x1_DC_DC_MODULE" H 8350 3950 50  0001 C CNN
F 3 "https://www.cui.com/product/resource/digikeypdf/pdqe20-d.pdf" H 8350 3950 50  0001 C CNN
F 4 "PDQE20-Q24-D24-D" H 8350 3450 50  0001 C CNN "PartNum"
F 5 "102-6353-ND" H 8350 3350 50  0001 C CNN "DigiKey"
	1    8350 3950
	1    0    0    -1  
$EndComp
$Comp
L Connector_Generic:Conn_01x02 J10
U 1 1
P 5600 1950
F 0 "J10" H 5680 1942 50  0000 L CNN
F 1 "12V_B2B" H 5680 1851 50  0000 L CNN
F 2 "Connector_PinHeader_2.54mm:PinHeader_1x02_P2.54mm_Vertical" H 5600 1950 50  0001 C CNN
F 3 "https://www.molex.com/pdm_docs/sd/022032021_sd.pdf" H 5600 1950 50  0001 C CNN
F 4 "22-03-2021" H 5600 1950 50  0001 C CNN "PartNum"
F 5 "WM4000-ND" H 5600 1950 50  0001 C CNN "DigiKey"
	1    5600 1950
	1    0    0    -1  
$EndComp
Wire Wire Line
	5400 1950 5400 1750
Connection ~ 5400 1750
Wire Wire Line
	5400 1750 5950 1750
$Comp
L power:GND #PWR0105
U 1 1
P 5400 2150
F 0 "#PWR0105" H 5400 1900 50  0001 C CNN
F 1 "GND" H 5405 1977 50  0000 C CNN
F 2 "" H 5400 2150 50  0001 C CNN
F 3 "" H 5400 2150 50  0001 C CNN
	1    5400 2150
	1    0    0    -1  
$EndComp
Wire Wire Line
	5400 2150 5400 2050
$Comp
L isoblue3:PDQ30-Q24-S12-D U5
U 1 1
P 8400 2050
F 0 "U5" H 8400 2615 50  0000 C CNN
F 1 "PDQ30-Q24-S12-D" H 8400 2524 50  0000 C CNN
F 2 "isoblue3:1x1_DC_DC_MODULE" H 8400 2050 50  0001 C CNN
F 3 "https://www.cui.com/product/resource/digikeypdf/pdq30-d.pdf" H 8400 2050 50  0001 C CNN
F 4 "PDQ30-Q24-S12-D" H 8400 1550 50  0001 C CNN "PartNum"
F 5 "102-3892-ND" H 8400 1450 50  0001 C CNN "DigiKey"
	1    8400 2050
	1    0    0    -1  
$EndComp
$EndSCHEMATC
